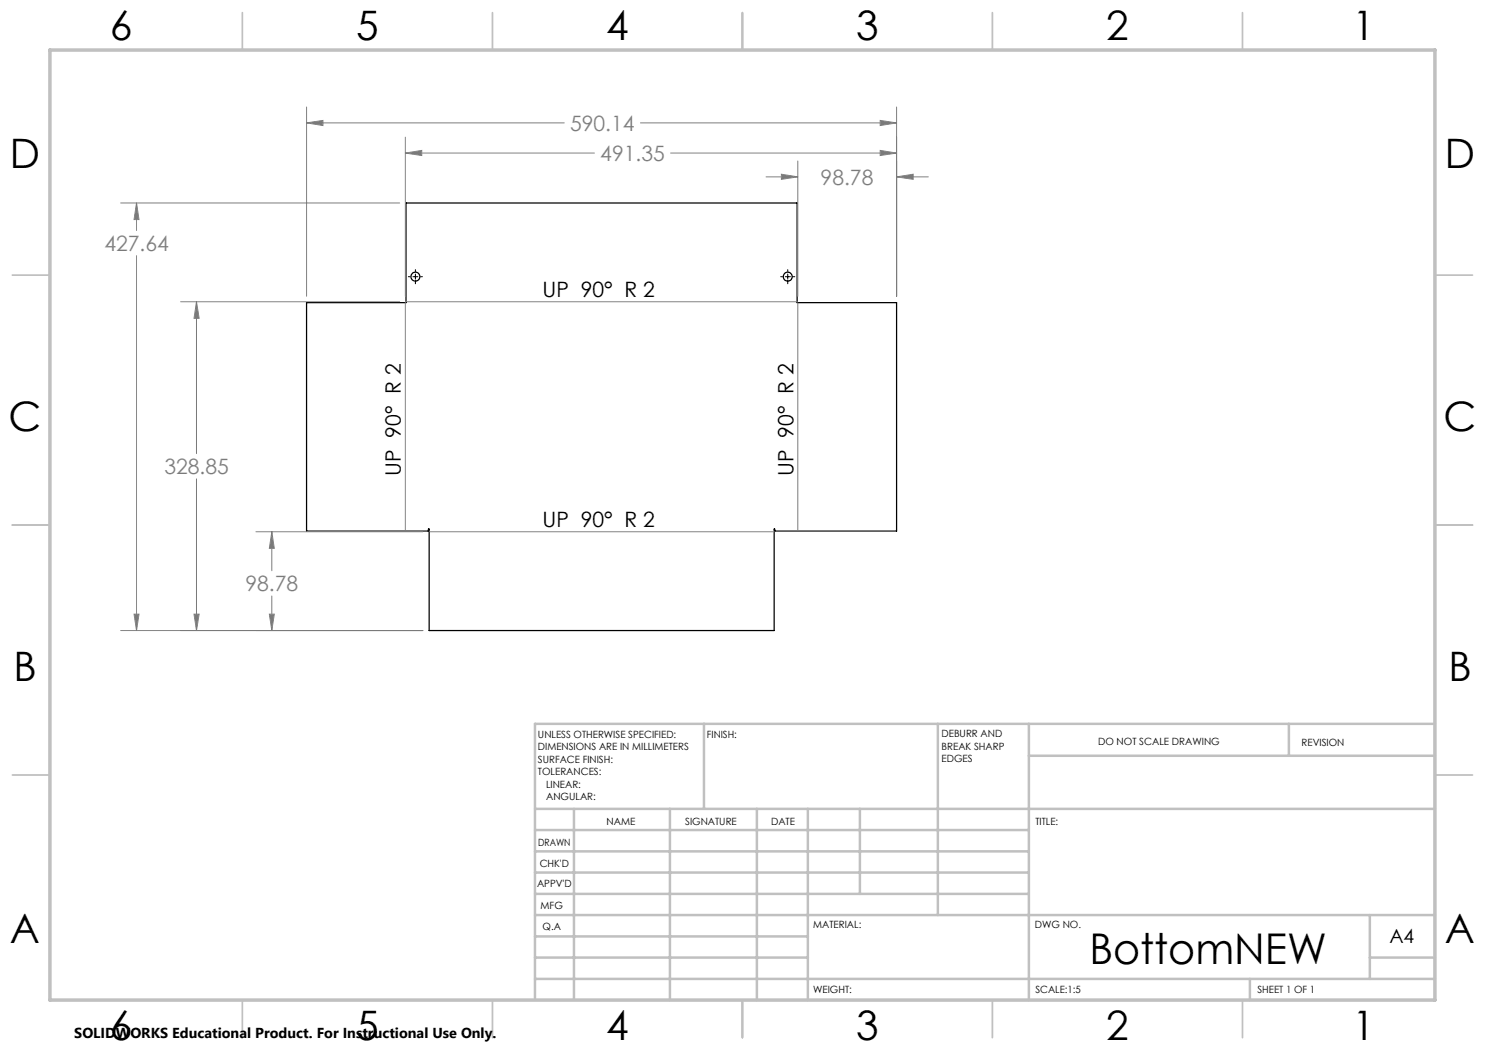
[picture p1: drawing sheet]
<svg xmlns="http://www.w3.org/2000/svg" width="297mm" height="210mm" viewBox="0 0 297 210" stroke-linecap="round" stroke-linejoin="round" font-family="sans-serif">
<g fill="none" stroke="#000" stroke-width=".25">
<path d="M81.2 40.6h78.2v19.9h19.9v45.7h-24.4v-.4h-.1v20.3h-69v-20.3h-.1v.4h-24.4v-45.7h19.9z"/>
<circle cx="83.1" cy="55.3" r=".89"/>
<circle cx="157.6" cy="55.3" r=".89"/>
</g>
<g fill="none" stroke="#808080" stroke-width=".2">
<path d="M61.3 24.6l3.3-.5v1zM61.3 21.4v37.9M61.3 24.6h51.6M81.1 30.6l3.2-.5v1zM81.1 27.4v31.9M81.1 30.6h37.8M128.1 24.6h51.2M134.1 30.6h45.2M153.2 35.4h6.4M156.3 34.8l3.3 .6-3.3 .5zM159.6 32.2v27.1M176 24.1l3.3 .5-3.3 .5z"/>
<path d="M176 30.1l3.3 .5-3.3 .5zM179.3 35.4l3.3-.6v1.1zM179.3 21.4v37.9M179.3 35.4h6.4M24.1 40.6h55.8M27.3 40.6l.5 3.3h-1zM27.3 40.6v5.5M27.3 51.1v75M36.1 60.4h43.8M39.3 60.4l.5 3.3h-1zM39.3 60.4v30.3M81.1 60.5v45.7"/>
<path d="M81.2 60.4h78.2M159.6 60.5v45.7M39.3 95.8v30.3M51.2 106.4h33.4M54.4 106.4l.5 3.3h-1zM54.4 106.4v7.8M54.4 119.2v6.9M85.8 106.4h69M24.1 126.1h60.5M26.8 122.8h1l-.5 3.3zM38.8 122.8h1l-.5 3.3zM53.9 122.8h1l-.5 3.3z"/>
</g>
<path d="M81.7 55.3h.4M82.6 55.3h1M83.1 53.9v.4M83.1 54.8v1M83.1 56.4v.4M84.1 55.3h.4M156.1 55.3h.4M157.1 55.3h1M157.6 53.9v.4M157.6 54.8v1M157.6 56.4v.4M158.6 55.3h.4" fill="none" stroke="#000" stroke-width=".2"/>
<g fill="none" stroke="#c0c0c0" stroke-width=".35">
<path d="M48.5 2.5v7.5M98.5 2.5v7.5M148.5 2.5v7.5M198.5 2.5v7.5M248.5 2.5v7.5M2.5 55h7.5M287 55h7.5M2.5 105h7.5M287 105h7.5M2.5 155h7.5M287 155h7.5M48.5 200v7.5"/>
<path d="M98.5 200v7.5M148.5 200v7.5M198.5 200v7.5M248.5 200v7.5"/>
</g>
<g fill="none" stroke="#c0c0c0" stroke-width=".5">
<path d="M140.8 144.8v17M187.6 144.8v38.2M205.8 144.8v55.2M205.8 151.2h81.2M257.8 144.8v6.4M287 144.8h-180v55.2M107 161.8h180M107 178.8h98.8M107 174.5h98.8M107 170.3h98.8M107 166h98.8M114.8 161.8v38.2"/>
<path d="M134 161.8v38.2M151.4 161.8v38.2M161.6 161.8v38.2M172 161.8v17M107 195.8h180M107 191.5h54.6M107 187.3h54.6M107 183h180M250 195.8v4.2M274 191.5h13M274 183v12.8"/>
</g>
<path d="M10 10h277v190h-277z" fill="none" stroke="#c0c0c0" stroke-width=".7"/>
<path d="M53.9 122.8h1l-.5 3.3zM54.4 106.4l.5 3.3h-1zM38.8 122.8h1l-.5 3.3zM39.3 60.4l.5 3.3h-1zM26.8 122.8h1l-.5 3.3zM27.3 40.6l.5 3.3h-1zM179.3 35.4l3.3-.6v1.1zM156.3 34.8l3.3 .6-3.3 .5zM176 24.1l3.3 .5-3.3 .5zM61.3 24.6l3.3-.5v1zM176 30.1l3.3 .5-3.3 .5zM81.1 30.6l3.2-.5v1z" fill="#808080"/>
<text font-size="8.5" x="217.9" y="192.7">BottomNEW</text>
<g font-size="8.1">
<text x="22" y="8">6</text>
<text x="71.2" y="8">5</text>
<text x="121.2" y="8">4</text>
<text x="171.2" y="8">3</text>
<text x="221.2" y="8">2</text>
<text x="270.5" y="8">1</text>
<text x="2" y="33.6">D</text>
<text x="289" y="33.6">D</text>
<text x="1.7" y="86.1">C</text>
<text x="288.7" y="86.1">C</text>
<text x="2.7" y="136.1">B</text>
<text x="289.7" y="136.1">B</text>
<text x="2" y="188.6">A</text>
<text x="289" y="188.6">A</text>
<text x="22" y="208">6</text>
<text x="71.2" y="208">5</text>
<text x="121.2" y="208">4</text>
<text x="171.2" y="208">3</text>
<text x="221.2" y="208">2</text>
<text x="270.5" y="208">1</text>
</g>
<g font-size="4.2" fill="#808080">
<text x="114" y="26.2">590.14</text>
<text x="120.1" y="32.2">491.35</text>
<text x="164.1" y="36.9">98.78</text>
<text x="20.9" y="50.2">427.64</text>
<text x="32.9" y="94.8">328.85</text>
<text x="49.1" y="118.3">98.78</text>
</g>
<g font-size="4.2">
<text x="108.5" y="59.4">UP 90° R 2</text>
<text x="80.2" y="95.2" transform="rotate(-90 80.2 95.2)">UP 90° R 2</text>
<text x="158.7" y="95.2" transform="rotate(-90 158.7 95.2)">UP 90° R 2</text>
<text x="108.5" y="105.4">UP 90° R 2</text>
</g>
<text font-size="3.9" x="277.9" y="188.5">A4</text>
<text font-size="2.9" x="14.9" y="207.6">SOLIDWORKS Educational Product. For Instructional Use Only.</text>
<g font-size="2">
<text x="107.6" y="147.6">UNLESS OTHERWISE SPECIFIED:</text>
<text x="141.4" y="147.6">FINISH:</text>
<text x="188.3" y="147.5">DEBURR AND</text>
<text x="188.3" y="150">BREAK SHARP</text>
<text x="219.6" y="149">DO NOT SCALE DRAWING</text>
<text x="260.3" y="149.2">REVISION</text>
<text x="107.6" y="150.1">DIMENSIONS ARE IN MILLIMETERS</text>
<text x="107.6" y="152.6">SURFACE FINISH:</text>
<text x="107.6" y="155.1">TOLERANCES:</text>
<text x="188.3" y="152.5">EDGES</text>
<text x="109.2" y="157.6">LINEAR:</text>
<text x="109.2" y="160.1">ANGULAR:</text>
<text x="121.3" y="165">NAME</text>
<text x="137" y="164.9">SIGNATURE</text>
<text x="154.2" y="164.9">DATE</text>
<text x="207.1" y="164.9">TITLE:</text>
<text x="107.6" y="169.1">DRAWN</text>
<text x="107.9" y="173.3">CHK'D</text>
<text x="107.4" y="177.4">APPV'D</text>
<text x="108.1" y="181.8">MFG</text>
<text x="108.5" y="186">Q.A</text>
<text x="162.6" y="185.5">MATERIAL:</text>
<text x="207" y="185.5">DWG NO.</text>
<text x="162.6" y="198.5">WEIGHT:</text>
<text x="207.1" y="198.6">SCALE:1:5</text>
<text x="251.5" y="198.6">SHEET 1 OF 1</text>
</g>
</svg>
